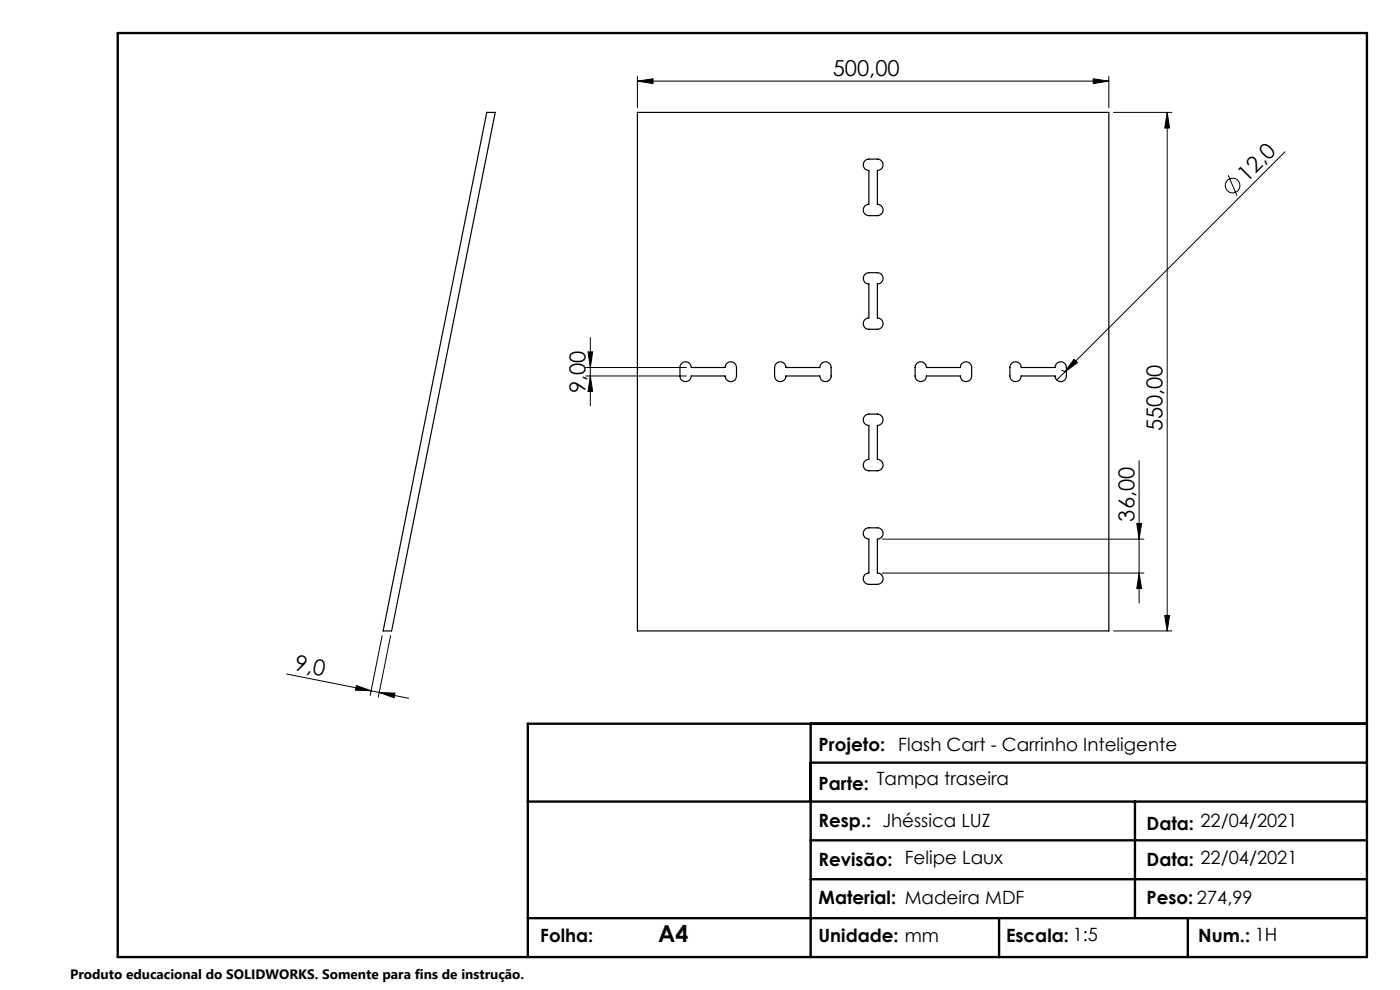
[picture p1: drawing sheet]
<svg xmlns="http://www.w3.org/2000/svg" width="297mm" height="210mm" viewBox="0 0 297 210" stroke-linecap="round" stroke-linejoin="round" font-family="sans-serif">
<g fill="none" stroke="#000" stroke-width=".21">
<path d="M135.2 17.2l3.3-.5v1zM135.2 16.2v6.7M135.2 17.2h100M231.9 16.7l3.3 .5-3.3 .5zM235.2 16.2v6.7M236.2 23.8h12.4M247.6 23.8v110M247.6 23.8l.5 3.4h-1zM260.6 37.2l1.8 4.3M272.6 32.2l-48.4 48.4M124.2 78h21.4M124.2 79.8h21.4"/>
<path d="M124.7 74.6h1l-.5 3.4zM125.2 71.6v14.5M125.2 79.8l.5 3.2h-1zM225.1 78.6l.9 .4M227.9 76.2l.7 .7-2.7 2zM241.7 97.7v30.2M187.1 114.4h55.6M241.2 111h1l-.5 3.4zM81.1 134.8l-2.6 12.7M82.9 134.8l-2.6 13.1M187.1 121.6h55.6M236.2 133.8h12.4"/>
<path d="M241.7 121.6l.5 3.2h-1zM247.1 130.6h1l-.5 3.2zM60.8 143l17.9 3.5M75.6 145.4l3.1 1.1-3.3-.1zM78.7 146.5l1.8 .4M80.5 146.9l6.2 1.2M80.5 146.9l3.3 .1-.2 1z"/>
<circle cx="261.5" cy="39.4" r="1.56"/>
</g>
<path d="M25 7h265v196h-265zM172 153.5v49.5M290 153.5h-178v49.5M112 170h178M172 161.8h118M172 178.3h118M240.8 170v24.8M172 186.5h118M211.9 194.8v8.2M252 194.8v8.2M290 194.8h-178" fill="none" stroke="#000" stroke-width=".5"/>
<g fill="#000">
<path d="M227.9 76.2l.7 .7-2.7 2z"/>
<path d="M135.2 17.2l3.3-.5v1zM231.9 16.7l3.3 .5-3.3 .5z"/>
<path d="M124.7 74.6h1l-.5 3.4zM125.2 79.8l.5 3.2h-1z"/>
<path d="M247.1 130.6h1l-.5 3.2zM247.6 23.8l.5 3.4h-1zM241.7 121.6l.5 3.2h-1zM241.2 111h1l-.5 3.4z"/>
<path d="M80.5 146.9l3.3 .1-.2 1zM75.6 145.4l3.1 1.1-3.3-.1z"/>
</g>
<path d="M103.3 23.8h1.8l-22 110h-1.8zM135.2 23.8h100v110h-100zM183.4 34.2l.7-.4h2a1.2 1.2 0 0 1 1.2 1.2 1.2 1.2 0 0 1-1.2 1.2v7.1a1.2 1.2 0 0 1 1.2 1.2 1.2 1.2 0 0 1-1.2 1.2h-1.8a1.2 1.2 0 0 1-1.2-1.2 1.2 1.2 0 0 1 1.2-1.2v-7.1a1.21 1.21 0 0 1-1-.7 1.21 1.21 0 0 1 .1-1.3zM183.4 58.3l.5-.4 .4-.1h1.8a1.2 1.2 0 0 1 1.2 1.2 1.2 1.2 0 0 1-1.2 1.2v7.2a1.2 1.2 0 0 1 1.2 1.2 1.2 1.2 0 0 1-1.2 1.2h-1.8a1.2 1.2 0 0 1-1.2-1.2 1.2 1.2 0 0 1 1.2-1.2v-7.2a1.22 1.22 0 0 1-.9-1.9zM144.5 77.1a1.22 1.22 0 0 1 1.4-.3 1.22 1.22 0 0 1 .7 1.2h7.2a1.2 1.2 0 0 1 1.2-1.2 1.2 1.2 0 0 1 1.2 1.2v1.8a1.2 1.2 0 0 1-1.2 1.2 1.2 1.2 0 0 1-1.2-1.2h-7.2a1.2 1.2 0 0 1-1.1 1.2 1.2 1.2 0 0 1-1.2-1.2v-2.1zM164.6 77.1a1.19 1.19 0 0 1 1.4-.3 1.19 1.19 0 0 1 .7 1.2h7.2a1.2 1.2 0 0 1 1.2-1.2 1.2 1.2 0 0 1 1.2 1.2v1.8a1.2 1.2 0 0 1-1.2 1.2 1.2 1.2 0 0 1-1.2-1.2h-7.2a1.2 1.2 0 0 1-1.2 1.2 1.2 1.2 0 0 1-1.2-1.2v-1.8zM194.5 77.1a1.19 1.19 0 0 1 1.3-.3 1.19 1.19 0 0 1 .7 1.2h7.2a1.2 1.2 0 0 1 1.2-1.2 1.2 1.2 0 0 1 1.2 1.2v1.8a1.2 1.2 0 0 1-1.2 1.2 1.2 1.2 0 0 1-1.2-1.2h-7.2a1.2 1.2 0 0 1-1.2 1.2 1.2 1.2 0 0 1-1.2-1.2v-1.8zM214.6 77.1a1.19 1.19 0 0 1 1.3-.3 1.19 1.19 0 0 1 .7 1.2h7.2a1.2 1.2 0 0 1 1.2-1.2 1.2 1.2 0 0 1 1.2 1.2v1.8a1.2 1.2 0 0 1-1.2 1.2 1.2 1.2 0 0 1-1.2-1.2h-7.2a1.2 1.2 0 0 1-1.2 1.2 1.2 1.2 0 0 1-1.2-1.2v-2.1zM183.6 88.1l.7-.3h1.8a1.2 1.2 0 0 1 1.2 1.2 1.2 1.2 0 0 1-1.2 1.2v7.2a1.22 1.22 0 0 1 1.2 1.2 1.22 1.22 0 0 1-1.2 1.3h-1.8a1.22 1.22 0 0 1-1.2-1.3 1.22 1.22 0 0 1 1.2-1.2v-7.2a1.2 1.2 0 0 1-1.1-.8 1.2 1.2 0 0 1 .4-1.3zM183.6 112.2l.5-.2h2a1.2 1.2 0 0 1 1.2 1.2 1.2 1.2 0 0 1-1.2 1.2v7.2a1.2 1.2 0 0 1 1.2 1.2 1.2 1.2 0 0 1-1.2 1.2h-1.8a1.2 1.2 0 0 1-1.2-1.2 1.2 1.2 0 0 1 1.2-1.2v-7.2a1.22 1.22 0 0 1-1.1-.8 1.22 1.22 0 0 1 .4-1.4z" fill="none" stroke="#000" stroke-width=".25"/>
<text font-size="4.9" x="139.6" y="199.9">A4</text>
<g font-size="4.7">
<text x="176.7" y="16.2">500,00</text>
<text x="264.5" y="38.7" transform="rotate(-45 264.5 38.7)">12,0</text>
<text x="124.2" y="83.4" transform="rotate(-90 124.2 83.4)">9,00</text>
<text x="246.6" y="91.5" transform="rotate(-90 246.6 91.5)">550,00</text>
<text x="240.7" y="110.6" transform="rotate(-90 240.7 110.6)">36,00</text>
<text x="62.3" y="142.2" transform="rotate(11 62.3 142.2)">9,0</text>
</g>
<g font-size="3.9">
<text x="173.7" y="159.2">Projeto:</text>
<text x="190.6" y="159.2">Flash Cart - Carrinho Inteligente</text>
<text x="173.7" y="167.6">Parte:</text>
<text x="186" y="166.5">Tampa traseira</text>
<text x="173.7" y="175.4">Resp.: Jhéssica LUZ</text>
<text x="243.2" y="176.1">Data: 22/04/2021</text>
<text x="173.7" y="183.7">Revisão: Felipe Laux</text>
<text x="243.2" y="183.7">Data: 22/04/2021</text>
<text x="173.7" y="191.7">Material: Madeira MDF</text>
<text x="243.2" y="191.7">Peso: 274,99</text>
<text x="114.6" y="199.9">Folha:</text>
<text x="173.7" y="199.9">Unidade: mm</text>
<text x="213.4" y="199.9">Escala: 1:5</text>
<text x="254.2" y="199.9">Num.: 1H</text>
</g>
<text font-size="2.9" x="14.9" y="207.6">Produto educacional do SOLIDWORKS. Somente para fins de instrução.</text>
</svg>
